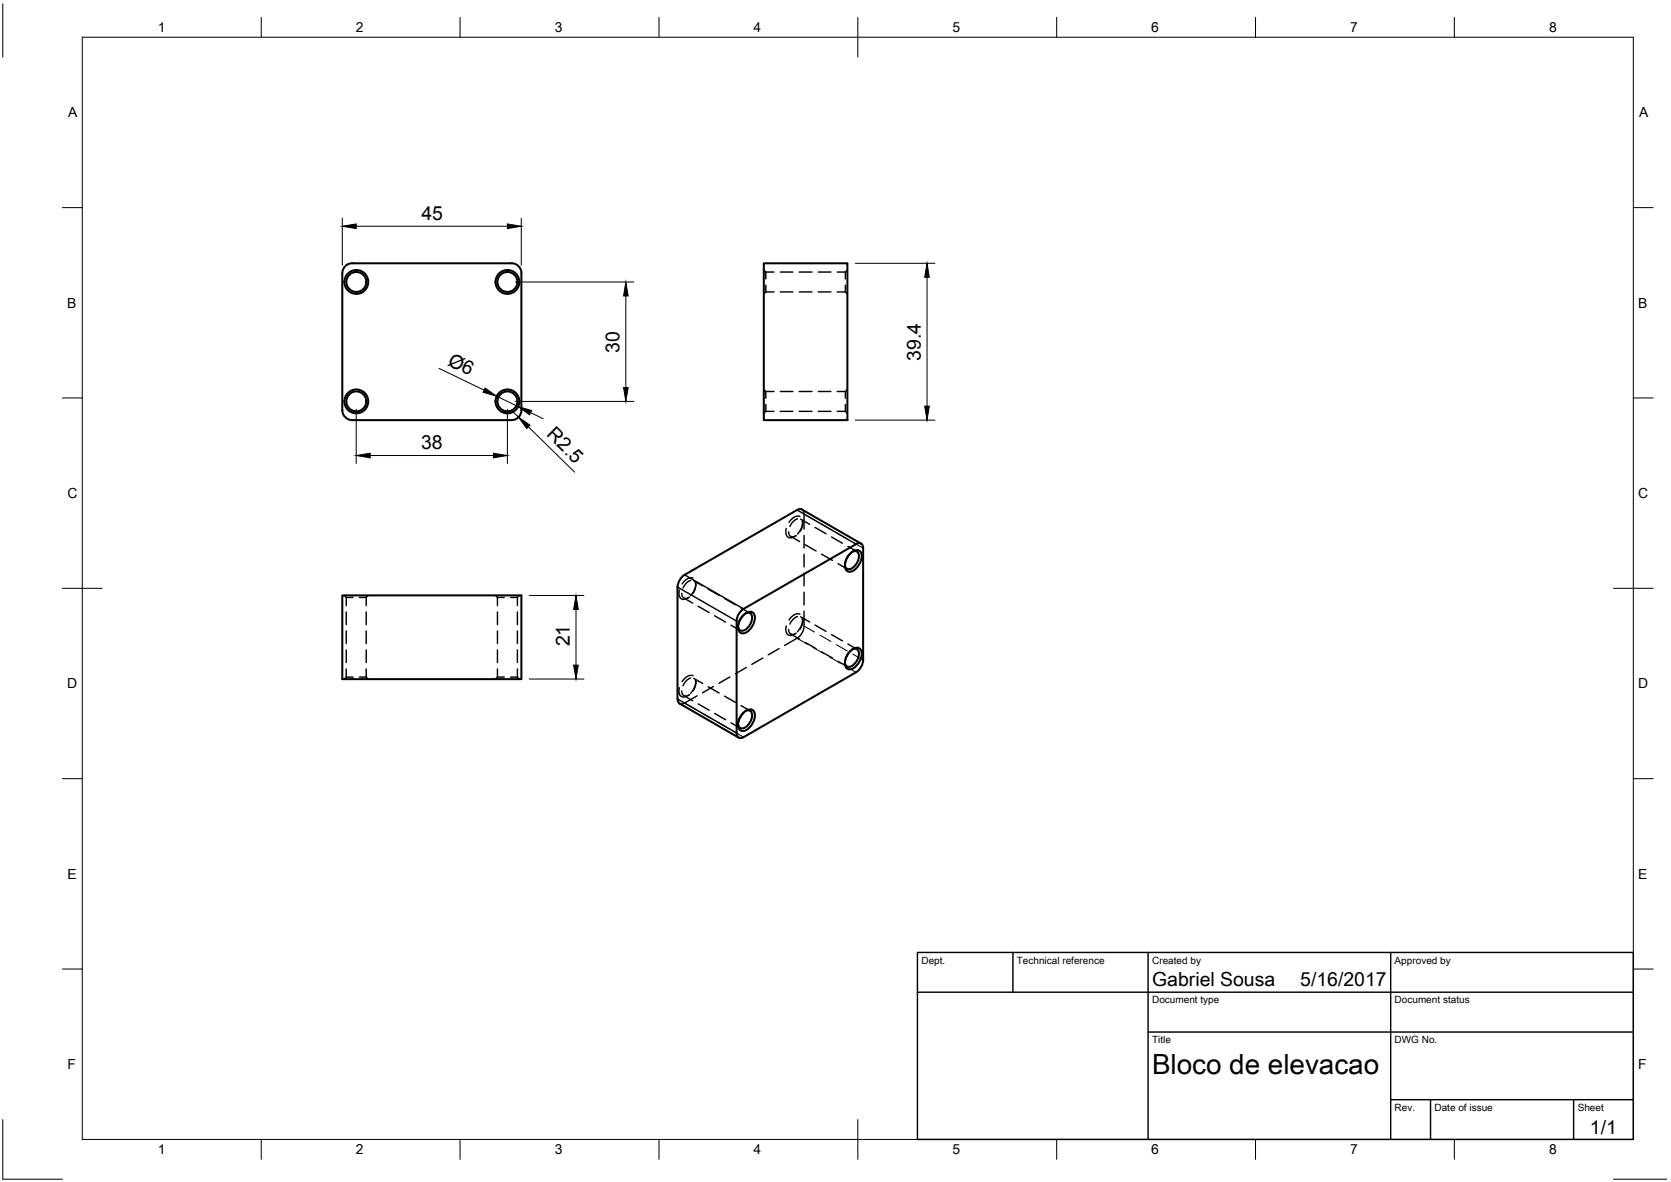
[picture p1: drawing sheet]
<svg xmlns="http://www.w3.org/2000/svg" width="420mm" height="297mm" viewBox="0 0 420 297" stroke-linecap="round" stroke-linejoin="round" font-family="sans-serif">
<!-- layer: Visible -->
<g fill="none" stroke="#000" stroke-width=".51">
<path d="M88.6 66.2h40M88.6 66.1a2.51 2.51 0 0 0-2.5 2.6v34.4a2.51 2.51 0 0 0 2.5 2.5h40a2.51 2.51 0 0 0 2.5-2.5M128.6 66.1a2.51 2.51 0 0 1 2.5 2.6M131.1 68.7v34.4M192.1 66.2h21v39.4h-21zM213.6 139.3a1.8 1.8 0 0 1 2.8-.6 3.9 3.9 0 0 1-2.9 5 1.81 1.81 0 0 1-.8-2.7zM214.4 138.6a1.07 1.07 0 0 1 1.2 .1 1.07 1.07 0 0 1 .4 1.1 3.4 3.4 0 0 1-2.6 3.3 1.02 1.02 0 0 1-1-1.1M216.5 136.6l-14.8-8.6-.6-.1-.7 .3-28.3 16.3M86.1 149.6h45v21.1h-45zM172.1 144.5a3.9 3.9 0 0 0-1.7 3v28.2l.1 .7 .4 .4M186.8 154.8a1.8 1.8 0 0 1 2.7-.6 3.9 3.9 0 0 1-2.9 5 1.81 1.81 0 0 1-.8-2.7zM187 153l28.3-16.3a1.08 1.08 0 0 1 1.2-.1 1.08 1.08 0 0 1 .5 1.1v28.2a3.9 3.9 0 0 1-1.7 3l-28.3 16.4"/>
<path d="M187 153a3.9 3.9 0 0 0-1.8 3.1v28.1M187.5 154.1a1.07 1.07 0 0 1 1.2 0 1.07 1.07 0 0 1 .4 1.2 3.4 3.4 0 0 1-2.6 3.2 1.02 1.02 0 0 1-.9-1M170.9 176.8l14.8 8.6M186.8 179.3a1.8 1.8 0 0 1 2.7-.6 3.9 3.9 0 0 1-2.9 5 1.81 1.81 0 0 1-.8-2.7zM187.5 178.6a1.07 1.07 0 0 1 1.2 .1 1.07 1.07 0 0 1 .4 1.1 3.4 3.4 0 0 1-2.6 3.3 1.02 1.02 0 0 1-.9-1.1M213.6 163.8a1.8 1.8 0 0 1 2.8-.6 3.9 3.9 0 0 1-2.9 5 1.81 1.81 0 0 1-.8-2.7zM214.4 163.2a1.07 1.07 0 0 1 1.2 0 1.07 1.07 0 0 1 .4 1.1 3.4 3.4 0 0 1-2.6 3.3 1.02 1.02 0 0 1-1-1.1M185.2 184.2a1.08 1.08 0 0 0 .5 1.2 1.08 1.08 0 0 0 1.3-.2"/>
<circle cx="89.6" cy="70.9" r="2.51"/>
<circle cx="89.6" cy="70.9" r="3"/>
<circle cx="127.6" cy="70.9" r="2.51"/>
<circle cx="127.6" cy="70.9" r="3"/>
<circle cx="89.6" cy="100.9" r="2.51"/>
<circle cx="89.6" cy="100.9" r="3"/>
<circle cx="127.6" cy="100.9" r="2.51"/>
<circle cx="127.6" cy="100.9" r="3"/>
</g>
<!-- layer: Hidden -->
<g fill="none" stroke="#000" stroke-width=".36">
<path d="M192.1 67.9l.5 .5h2M192.6 68.4v1.7M192.6 71.7v1.7M192.6 73.4l-.5 .5M192.6 73.4h2M196.2 68.4h3.2M196.2 73.4h3.2M201 68.4h3.2M201 73.4h3.2M205.7 68.4h3.2M205.7 73.4h3.2M210.5 68.4h2.1"/>
<path d="M210.5 73.4h2.1M212.6 71.7v1.7M212.6 68.4v1.7M212.6 73.4l.5 .5M213.1 67.9l-.5 .5M192.1 97.9l.5 .5h2M192.6 98.4v1.7M196.2 98.4h3.2M201 98.4h3.2M205.7 98.4h3.2M210.5 98.4h2.1M212.6 98.4v1.7"/>
<path d="M213.1 97.9l-.5 .5M192.6 101.7v1.7M192.6 103.4l-.5 .5M192.6 103.4h2M196.2 103.4h3.2M201 103.4h3.2M205.7 103.4h3.2M210.5 103.4h2.1M212.6 101.7v1.7M212.6 103.4l.5 .5M197.7 132.8a1.63 1.63 0 0 0 1.1 2.4l.3-.1M198.3 133.6a1.1 1.1 0 0 0 .6 1.2 1.1 1.1 0 0 0 1.3-.2"/>
<path d="M198.8 134.8l2.3 1.3M200.1 134.7l-.4 .2M200.5 130.4a3.2 3.2 0 0 0-1.9 1.9M201.1 129.8a2.48 2.48 0 0 0-2.7 1.5M201.3 130.5l2.3 1.3M201.7 128.1l.4 .8 .1 4M201.7 130.9a2.96 2.96 0 0 1-.5 2.7M201.8 131.6v-.4a4.7 4.7 0 0 1-1.3 3M202.2 134.5v3.2M202.2 139.3v3.2M202.4 136.9l2.8 1.6M204.9 132.5l2.8 1.6"/>
<path d="M206.6 139.3l2.7 1.5M209.1 134.9l2.7 1.6M213.2 137.3l2.2 1.3M214.4 138.6a3.8 3.8 0 0 0-2 3.4M214.6 138.5l-.4 .2M86.6 149.6l.5 .5M87.1 150.1h1.7M87.1 150.1v2.1M87.1 153.8v3.2M87.1 158.6v3.1M90.4 150.1h1.7M92.1 153.8v3.2"/>
<path d="M92.1 158.6v3.1M92.6 149.6l-.5 .5v2.1M124.6 149.6l.5 .5M125.1 150.1h1.7M125.1 150.1v2.1M125.1 153.8v3.2M125.1 158.6v3.1M128.4 150.1h1.7M130.1 150.1v2.1M130.1 153.8v3.2M130.1 158.6v3.1M130.6 149.6l-.5 .5"/>
<path d="M170.8 148.3a1.58 1.58 0 0 0 1.2 2.3h.2M171.4 149.1a1.11 1.11 0 0 0 .6 1.2 1.11 1.11 0 0 0 1.3-.2M171.9 150.3l2.3 1.3M173.2 150.2l-.4 .1M173.7 145.9a3.3 3.3 0 0 0-2 1.9M174.3 145.3a2.48 2.48 0 0 0-2.8 1.4M174.4 145.9l2.3 1.3M174.8 146.4a3.1 3.1 0 0 1-.5 2.7M174.9 147.1v-.4a4.7 4.7 0 0 1-1.3 3M175.6 152.4l2.7 1.5M178.1 148l2.7 1.6M179.7 154.7l2.7 1.6"/>
<path d="M182.2 150.4l2.7 1.6M183.8 157.1l2.3 1.3M185.6 157.3v.4M186.3 152.8l2.3 1.3M187.5 154.1a3.9 3.9 0 0 0-1.9 3.4M187.7 154l-.4 .2M197.7 157.3a1.62 1.62 0 0 0 1.1 2.4l.3-.1M198.3 158.2a1.1 1.1 0 0 0 .6 1.2 1.1 1.1 0 0 0 1.3-.3M198.8 159.3l2.3 1.3M200.1 159.2l-.4 .2M200.5 154.9a3.2 3.2 0 0 0-1.9 1.9M201.1 154.3a2.48 2.48 0 0 0-2.7 1.5"/>
<path d="M201.3 155l2.3 1.3M201.7 155.4a2.96 2.96 0 0 1-.5 2.7M201.8 156.1v-.4a4.7 4.7 0 0 1-1.3 3.1M202.2 153.6v3.7a3.9 3.9 0 0 1-1.8 3.1l-3.1 1.8M202.2 144.1v3.1M202.2 148.8v3.2M204.9 157.1l2.8 1.6M209.1 159.5l2.7 1.6M210.7 141.6l2.2 1.3M212.4 141.8v.4M87.1 170.2h1.7M87.1 163.3v3.2"/>
<path d="M87.1 168.1v2.1M87.1 170.2l-.5 .5M90.4 170.2h1.7M92.1 163.3v3.2M92.1 168.1v2.1M92.1 170.2l.5 .5M125.1 170.2h1.7M125.1 163.3v3.2M125.1 168.1v2.1M125.1 170.2l-.5 .5M128.4 170.2h1.7M130.1 163.3v3.2"/>
<path d="M130.1 168.1v2.1M130.1 170.2l.5 .5M170.8 172.8a1.58 1.58 0 0 0 1.2 2.4l.2-.1M171.4 173.7a1.11 1.11 0 0 0 .6 1.1 1.11 1.11 0 0 0 1.3-.2M171.9 174.8l2.3 1.3M173.2 174.7l-.4 .2M173.7 170.4a3.2 3.2 0 0 0-2 1.9M174.3 169.8a2.48 2.48 0 0 0-2.8 1.5M174.4 170.5l2.3 1.3M174.8 170.9a3.1 3.1 0 0 1-.5 2.7M174.9 171.6v-.4a4.8 4.8 0 0 1-1.3 3M175.3 174.9l-3.4 1.9h-1"/>
<path d="M175.6 176.9l2.7 1.6M178.1 172.6l2.7 1.6M179.4 172.5l-2.8 1.6M179.7 179.3l2.7 1.6M182.2 174.9l2.7 1.6M183.5 170.1l-2.7 1.6M186.3 177.3l2.3 1.3M187.5 178.7a3.8 3.8 0 0 0-1.9 3.3M187.6 167.7l-2.7 1.6M187.7 178.5l-.4 .3M191.8 165.4l-2.8 1.6M195.9 163l-2.7 1.6"/>
<path d="M202.4 161.4l2.8 1.6M206.6 163.8l2.7 1.6M210.7 166.2l2.2 1.3M212.4 166.3v.4M213.2 161.8l2.2 1.3M214.4 163.2a3.8 3.8 0 0 0-2 3.3M214.6 163.1l-.4 .2M183.8 181.7l2.3 1.3M185.6 181.8v.4"/>
</g>
<!-- layer: Visible Narrow -->
<path d="M200.4 128.2l14.9 8.5M170.4 147.5l14.8 8.6M172.1 144.5l14.9 8.5M170.4 175.7l14.8 8.5" fill="none" stroke="#000" stroke-width=".36"/>
<!-- layer: Hidden Narrow -->
<g fill="none" stroke="#000" stroke-width=".25">
<path d="M202.2 129.2l2.6 1.5M206.2 131.5l2.7 1.6M210.3 133.9l2.7 1.6M214.4 136.2l2.6 1.6M202.2 157.3l2.6 1.5M206.2 159.6l2.7 1.6M172.1 176.7l2.6 1.5M176.1 179l2.8 1.6M200.4 160.4l2.6 1.5M204.4 162.7l2.7 1.6M208.5 165.1l2.8 1.5M210.3 162l2.7 1.6"/>
<path d="M212.6 167.4l2.7 1.6M214.4 164.4l2.6 1.5M180.2 181.4l2.8 1.5M184.4 183.7l2.6 1.6"/>
</g>
<!-- layer: Border -->
<g fill="none" stroke="#000" stroke-width=".25">
<path d="M.7 1v13.4M20.7 9.4h390v276.9h-390zM65.7 4.4v5M115.7 4.4v5M165.7 4.4v5M215.7 4.4v10M265.7 4.4v5M315.7 4.4v5M365.7 4.4v5M15.7 52.2h5M410.7 52.2h5M15.7 100h5"/>
<path d="M410.7 100h5M15.7 147.8h10M405.7 147.8h10M15.7 195.7h5M410.7 195.7h5M15.7 243.5h5M410.7 243.5h5M.7 281.3v15h15M65.7 286.3v5M115.7 286.3v5M165.7 286.3v5M215.7 281.3v10"/>
<path d="M265.7 286.3v5M315.7 286.3v5M365.7 286.3v5M405.7 296.3h13.4"/>
</g>
<!-- layer: TitleBlock -->
<path d="M230.7 239.4h180v46.9h-180zM254.7 239.4v9.9M288.7 239.4v46.9M349.7 239.4v46.9M230.7 249.3h180M288.7 259.4h122M349.7 276.4h61M359.7 276.4v9.9M395.7 276.4v9.9" fill="none" stroke="#000" stroke-width=".36"/>
<!-- layer: Dimensions -->
<g fill="none" stroke="#000" stroke-width=".25">
<path d="M86.1 54.9v11.8M89.6 56.9h38M131.1 54.9v11.8M129.6 70.9h29.8M157.4 74.4v23M215.1 66.2h20M233.1 69.7v32.4M110.4 92.6l11.3 5.4M124.9 99.6l5.4 2.6M89.6 102.9v13.6M93.1 114.5h31M127.6 102.9v13.6"/>
<path d="M128.6 103.1l1.8 1.7M129.6 100.9h29.8M132.9 107.3l11.6 11.3M133.4 103.7l3.2 1.5M215.1 105.6h20M133.1 149.6h13.7M144.8 153.1v14.1M133.1 170.6h13.7"/>
</g>
<g fill="#000" stroke="#000" stroke-width=".25">
<path d="M86.1 56.9l3.5-.6v1.1zM127.6 56.3l3.5 .6-3.5 .5zM157.4 70.9l.6 3.5h-1.2zM233.1 66.2l.6 3.5h-1.2zM122 97.5l2.9 2.1-3.4-1zM156.8 97.4h1.2l-.6 3.5zM89.6 114.5l3.5-.6v1.2zM124.1 113.9l3.5 .6-3.5 .6zM130.4 104.8l2.9 2-.9 .9zM130.3 102.2l3.4 1-.5 1zM232.5 102.1h1.2l-.6 3.5zM144.8 149.6l.6 3.5h-1.2z"/>
<path d="M144.2 167.2h1.2l-.6 3.4z"/>
</g>
<text font-size="7" x="289.7" y="269.9">Bloco de elevacao</text>
<g font-size="4.9">
<text x="105.9" y="55.3">45</text>
<text x="155.8" y="88.6" transform="rotate(-90 155.8 88.6)">30</text>
<text x="112.3" y="91.6" transform="rotate(26 112.3 91.6)">Ø6</text>
<text x="231.5" y="90.6" transform="rotate(-90 231.5 90.6)">39.4</text>
<text x="105.9" y="112.9">38</text>
<text x="137.3" y="109.4" transform="rotate(44 137.3 109.4)">R2.5</text>
<text x="143.3" y="162.5" transform="rotate(-90 143.3 162.5)">21</text>
<text x="289.7" y="247.8">Gabriel Sousa</text>
<text x="326.9" y="247.8">5/16/2017</text>
<text x="399.8" y="284.9">1/1</text>
</g>
<g font-size="3.5">
<text x="39.7" y="8.1">1</text>
<text x="89.5" y="8.1">2</text>
<text x="139.5" y="8.1">3</text>
<text x="189.4" y="8.1">4</text>
<text x="239.5" y="8.1">5</text>
<text x="289.4" y="8.1">6</text>
<text x="339.5" y="8.1">7</text>
<text x="389.5" y="8.1">8</text>
<text x="17.1" y="29.5">A</text>
<text x="412.1" y="29.5">A</text>
<text x="16.9" y="77.3">B</text>
<text x="411.9" y="77.3">B</text>
<text x="16.9" y="125.2">C</text>
<text x="411.9" y="125.2">C</text>
<text x="16.9" y="173">D</text>
<text x="411.9" y="173">D</text>
<text x="16.9" y="220.9">E</text>
<text x="411.9" y="220.9">E</text>
<text x="16.9" y="268.7">F</text>
<text x="411.9" y="268.7">F</text>
<text x="39.7" y="290.1">1</text>
<text x="89.5" y="290.1">2</text>
<text x="139.5" y="290.1">3</text>
<text x="189.4" y="290.1">4</text>
<text x="239.5" y="290.1">5</text>
<text x="289.4" y="290.1">6</text>
<text x="339.5" y="290.1">7</text>
<text x="389.5" y="290.1">8</text>
</g>
<g font-size="2.5">
<text x="231.7" y="242.1">Dept.</text>
<text x="255.7" y="242.1">Technical reference</text>
<text x="289.7" y="242.1">Created by</text>
<text x="350.7" y="242.1">Approved by</text>
<text x="289.7" y="252.1">Document type</text>
<text x="350.7" y="252.1">Document status</text>
<text x="289.7" y="262.1">Title</text>
<text x="350.7" y="262.1">DWG No.</text>
<text x="350.7" y="279.1">Rev.</text>
<text x="360.7" y="279.1">Date of issue</text>
<text x="396.7" y="279.1">Sheet</text>
</g>
</svg>
